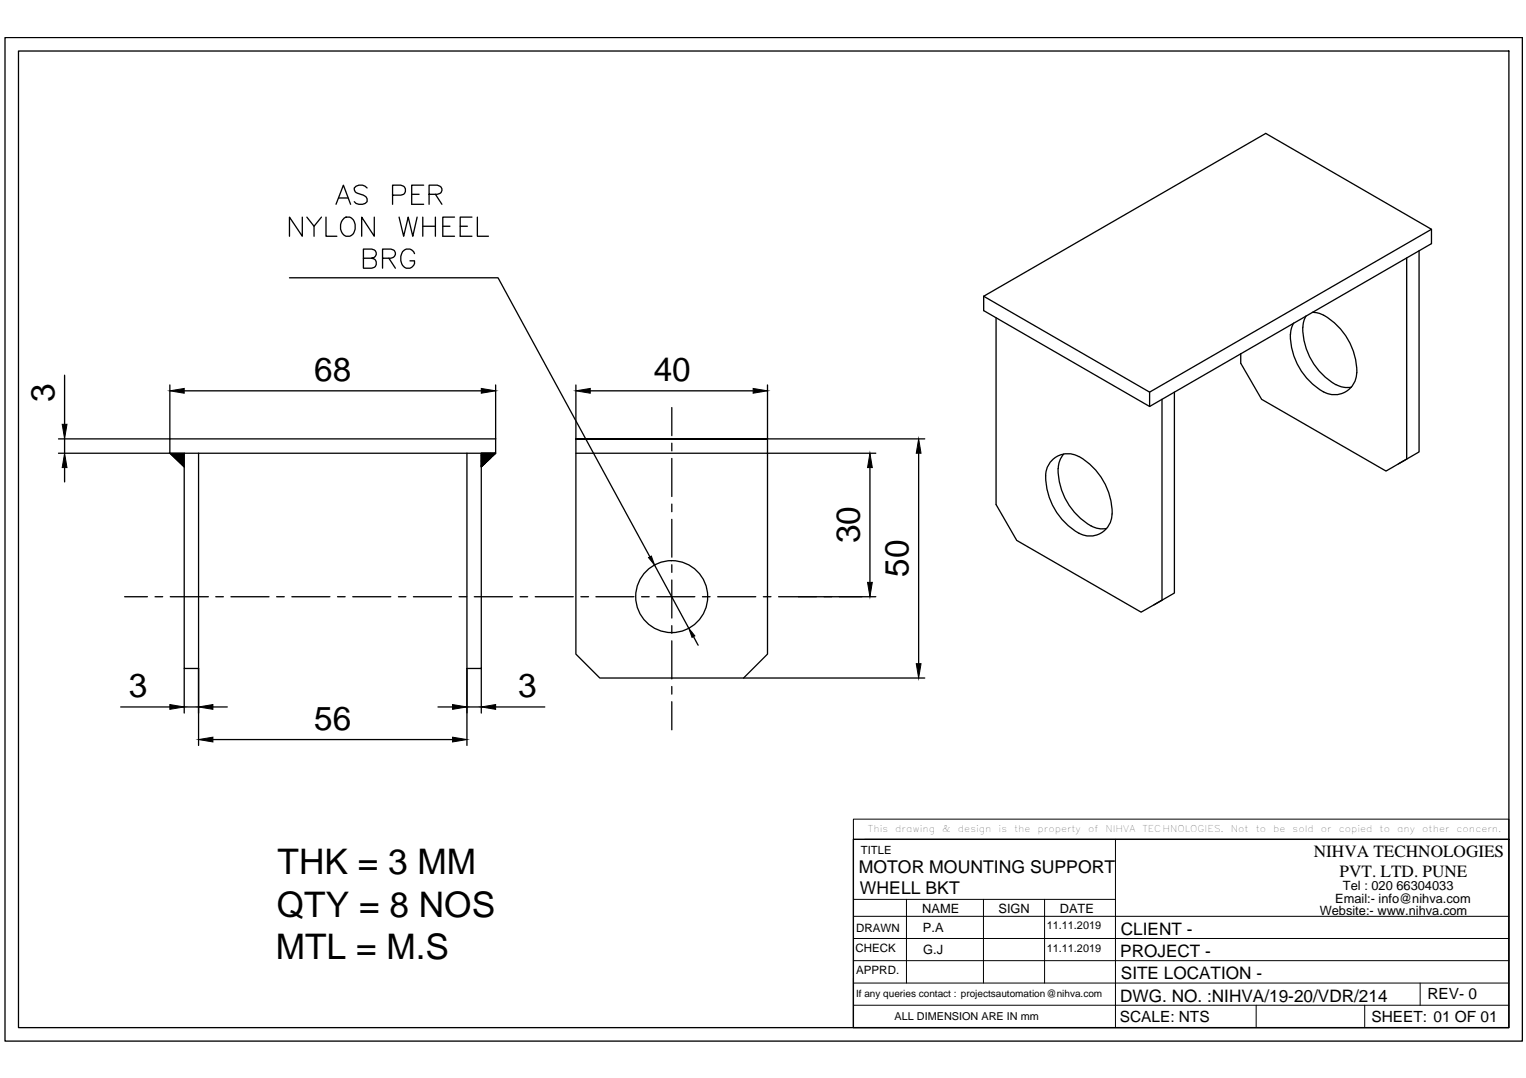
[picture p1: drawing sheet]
<svg xmlns="http://www.w3.org/2000/svg" width="297mm" height="210mm" viewBox="0 0 297 210" stroke-linecap="round" stroke-linejoin="round" font-family="sans-serif">
<!-- layer: 0 -->
<g fill="#000" stroke="#000" stroke-width=".19">
<path d="M33.1 76.1l2.8-.5v1zM93.7 75.6l2.8 .5-2.8 .5zM112.1 76.1l2.8-.5v1zM146.6 75.6l2.8 .5-2.8 .5zM12.6 88.3l.4 2.7h-.9zM12.1 82.6h.9l-.4 2.9zM33.1 88.3h2.8v2.6zM169.3 88.3l.5 2.7h-.9zM178.8 85.5l.5 2.8h-.9zM126.2 108.6l.6-.3 .6 1.8zM168.9 113.4h.9l-.5 2.8zM33.1 137.2l2.8 .5-2.8 .4z"/>
<path d="M38.7 137.7l2.7-.5v.9zM88.1 137.2l2.8 .5-2.8 .4zM93.7 137.7l2.8-.5v.9zM134.1 122.3l1.2 1.5-.6 .3zM178.4 129.2h.9l-.5 2.8zM38.7 144l2.7-.5v1zM88.1 143.5l2.8 .5-2.8 .5z"/>
</g>
<g fill="none" stroke="#000" stroke-width=".25">
<path d="M1 7.3h295.3v195.4h-295.3zM3.6 9.9h290.1v190.2h-290.1zM65.4 39.8l1.4-3.7 1.4 3.7M66 38.6h1.7M71.5 36.6a1.62 1.62 0 0 0-2.5 0 .9 .9 0 0 0 .7 1.1 1.97 1.97 0 0 1 1.8 1v.6a1.7 1.7 0 0 1-2.5 0M76.4 38h1.6l.6-.2a1 1 0 0 0 .3-1 1 1 0 0 0-.9-.7h-1.6v3.7M80.1 37.8h1.5M82.5 36.1h-2.4v3.7h2.4M83.5 37.8h1.6l.5-.1a.82 .82 0 0 0 0-1.4l-.5-.2h-1.6v3.7M84.8 37.8l1.2 2M56.3 54.1h40.6l29.6 54.3M58.8 42.3v3.7l-2.5-3.7v3.7"/>
<path d="M59.7 42.3l1.4 1.8v1.9M62.6 42.3l-1.5 1.8M63.5 42.3v3.7h2.1M67 42.4a1.42 1.42 0 0 1 2.1 1.3 2.04 2.04 0 0 1-1 2.3 1.71 1.71 0 0 1-1.8-2.3l.2-.5zM70.7 50.3h1.6a.91 .91 0 0 0 .8-1.5l-.8-.3h-1.6v3.7h1.6a.98 .98 0 0 0 1-.9 .98 .98 0 0 0-1-1M72.9 42.3v3.7l-2.5-3.7v3.7M74.5 50.3h1.6a.91 .91 0 0 0 .7-1.5l-.7-.3h-1.6v3.7M75.7 50.3l1.3 1.9M77.7 42.3l.9 3.7 .9-3.7 .8 3.7 .9-3.7M80.7 49.4a1.37 1.37 0 0 0-1.6-.9 1.37 1.37 0 0 0-1.1 1.4 1.72 1.72 0 0 0 1.8 2.3 1.27 1.27 0 0 0 .9-1.4h-.9M82.3 42.3v3.7M82.3 44.1h2.5"/>
<path d="M84.8 42.3v3.7M86.2 44.1h1.4M88.5 42.3h-2.3v3.7h2.3M89.6 44.1h1.4M91.9 42.3h-2.3v3.7h2.3M92.9 42.3v3.7h2.2M191.5 57.7l54.9-31.7 32.2 18.6-54.8 31.8zM273.8 50.2v39.2l-4 2.3-24.2-13.9-4.1-7.1v-1.8M276.2 48.8v39.2l-4 2.3M278.6 44.6v2.8l-54.8 31.7-32.3-18.6v-2.8M12.6 73.1v9.5M33.1 75v13.3l2.8 2.6"/>
<path d="M35.9 76.1h57.8M96.5 75v13.3M112.1 75v52.4l4.7 4.6h27.9l4.7-4.6v-41.9h-37.3h37.3M114.9 76.1h31.7M130.8 79.4v5.4M149.4 75v10.5M193.9 61.9v36.3l4 7 24.2 14 4.1-2.3v-39.1M223.8 76.4v2.7M228.6 76.4v39.1l-4 2.3M251.8 62.9l-.4 .8-.2 1.4M253.6 63.7a12.9 12.9 0 0 0 6.4 11.2M254.2 61.5l-.4 .8-.2 1.4"/>
<path d="M255.4 60.8l1 .1 1.3 .5M257.6 61.4a12.4 12.4 0 0 1 6.3 12.4 4.4 4.4 0 0 1-7.2 1.9 12.9 12.9 0 0 1-5.5-10.6M260.1 74.9l1.4 .5h1.6M11.4 88.3h85.1M11.4 85.5h85.1M12.6 85.5v2.8M12.6 91v2.8M35.9 88.3v41.9h2.8M38.7 88.3v56.8M90.9 88.3v56.8M93.7 88.4h.2M93.7 88.5h.2"/>
<path d="M93.7 88.6h.2M93.7 88.7h.2M93.7 88.8h.2M93.7 88.9h.2M93.7 89h.2M93.7 89.1h.2M93.7 89.2h.2M93.7 89.3h.2M93.7 89.4h.2M93.7 89.5h.2M93.7 89.6h.2M93.7 89.7h.2"/>
<path d="M93.7 89.8h.2M93.7 89.9h.2M93.7 90h.2M93.7 90.1h.2M93.7 90.2h.2M93.7 90.3h.2M93.7 90.4h.2M93.7 90.5h.2M93.7 90.6h.2M93.7 90.7h.2M93.7 90.8h.1M93.7 90.9h.1"/>
<path d="M93.7 90.3v.5M93.7 89.2v.5M93.7 88.3v.4M93.7 88.7v.5M93.7 89.8v.4M93.8 90.3v.5M93.8 89.2v.5M93.8 88.3v.4M93.8 88.7v.5M93.8 89.8v.4M93.9 88.3h-.2v41.9h-2.8M93.9 90.3v.4"/>
<path d="M93.9 88.3v.4h.5M93.9 88.4h.5M93.9 88.5h.5M93.9 88.6h.5M93.9 88.8h.5M93.9 88.9h.5M93.9 89h.5M93.9 89.1h.5M93.9 88.7v.5h.5M93.9 89.4h.5M93.9 89.5h.5M93.9 89.6h.5"/>
<path d="M93.9 89.7h.5M93.9 89.8h.5M93.9 89.9h.5M93.9 90h.5M93.9 90.1h.5M93.9 89.8v.4h.5M93.9 90.3h.4M93.9 90.4h.3M93.9 90.5h.2M93.9 90.6h.1M93.9 90.7h.1M94 90.3v.3"/>
<path d="M94 89.2v.5M94 88.3v.4M94 88.7v.5M94 89.8v.4M94.1 90.3v.2M94.1 89.2v.5M94.1 88.3v.4M94.1 88.7v.5M94.1 89.8v.4M94.2 90.3v.1M94.2 89.2v.5M94.2 88.3v.4"/>
<path d="M94.2 88.7v.5M94.2 89.8v.4M94.3 89.2v.5M94.3 88.3v.4M94.3 88.7v.5M94.3 89.8v.5M94.4 89.3l-.5-.1v.5h.5M94.4 88.3h.5a.27 .27 0 0 1-.1 .4 .27 .27 0 0 1-.4-.2zM94.4 88.4h.5M94.4 88.5h.5M94.4 88.6h.5M94.4 88.8h.5"/>
<path d="M94.4 88.9h.5M94.4 89h.5M94.4 89.1h.5M94.4 88.7v.5h.5v-.5M94.4 89.3l.5 .1a.27 .27 0 0 1-.1 .3 .27 .27 0 0 1-.4-.1zM94.4 89.4h.5M94.4 89.5h.5M94.4 89.6h.5M94.4 89.7h.5M94.4 89.8v.4M94.4 89.2v.5M94.4 88.3v.4"/>
<path d="M94.4 89.8v.4h-.5M94.4 88.7v.5M94.5 89.8v.3h-.1M94.5 89.2v.5M94.5 88.3v.4M94.5 88.7v.5M94.6 89.8v.2h-.2M94.6 89.2v.5M94.6 88.3v.4M94.6 88.7v.5M94.7 89.8v.1h-.3M94.7 89.2v.5"/>
<path d="M94.7 88.3v.4M94.7 88.7v.5M94.8 89.8h-.4M94.8 89.2v.5M94.8 88.3v.4M94.8 88.7v.5M95 89.7h.1M95 88.3v.4h.4M95 88.4h.4M95 88.5h.4M95 88.6h.4M95 88.8h.4"/>
<path d="M95 88.9h.4M95 89h.4M95 89.1h.4M95 88.7v.5h.4M95 89.4h.3M95 89.4h.2M95 89.5h.1M95 89.6h.1M95 89.2v.4M95 88.3v.4M95 88.7v.5M95.1 89.5h.1"/>
<path d="M95.1 89.2v.3M95.1 88.3v.4M95.1 88.7v.5M95.2 89.4h.1M95.2 89.2v.2M95.2 88.3v.4M95.2 88.7v.5M95.3 89.4h.1M95.3 89.2v.2M95.3 88.3v.4M95.3 88.7v.5M95.3 89.3l-.3-.1v.5"/>
<path d="M95.4 89.3h.1M95.4 89.2v.1M95.4 88.3v.4M95.4 88.7v.5M95.5 88.4h.5M95.5 88.5h.5M95.5 88.6h.5M95.5 88.8h.4M95.5 88.8h.3M95.5 88.9h.2M95.5 89h.1M95.5 89.2h.1"/>
<path d="M95.5 88.7v.5M95.5 88.7v.4M95.5 89.1h.1M95.5 88.3v.4M95.6 89.1h.1M95.6 88.3v.4M95.6 88.7v.3M95.7 89h.1M95.7 88.3v.4M95.7 88.7v.2M95.8 88.9h.1M95.8 88.3v.4"/>
<path d="M95.8 88.7v.1M95.9 88.3v.4M95.9 88.7v.1M96 88.3h-.2a.24 .24 0 0 0-.3 0 .24 .24 0 0 0 0 .3 .24 .24 0 0 0 .3 .1h.2M96 88.3v.4M96 88.4h.3M96 88.5h.2M96 88.5h.1M96 88.6h.1M96.1 88.3v.3M96.2 88.3v.2M96.3 88.3v.1z"/>
<path d="M96.4 88.3v.1M96.4 88.3h.1M96.5 88.3l-2.8 2.6M112.1 88.3h58.4M130.8 86.3v1.5M130.8 89.3v7.4M130.8 98.2v1.4M149.4 85.5h30.6M169.3 91v22.4M178.8 88.3v40.9M206 91.2a12.9 12.9 0 0 0 6.4 11.2M207.1 88.4l-.8 1.3-.3 1.5"/>
<path d="M210 88.9a4.4 4.4 0 0 0-4.8 .3 4.4 4.4 0 0 0-1.6 4.6 12.9 12.9 0 0 0 6.4 10M210 88.9a12.9 12.9 0 0 1 6.5 11.2M24.3 116.2h4.4M30.2 116.2h1.5M33.1 116.2h7.5M42 116.2h1.5M45 116.2h7.4M53.8 116.2h1.5M56.8 116.2h7.4M65.7 116.2h1.5M68.7 116.2h7.4M77.6 116.2h1.4"/>
<path d="M80.5 116.2h7.4M89.4 116.2h1.4M92.3 116.2h7.4M101.2 116.2h1.5M104.2 116.2h7.4M113.1 116.2h1.5M116 116.2h7.4M124.9 116.2h1.5M127.4 110.1l6.7 12.2M127.8 116.2h7.5M130.8 101.1v7.4M130.8 110v1.4"/>
<path d="M130.8 112.9v7.4M136.7 116.2h1.5M139.7 116.2h7.4M148.6 116.2h1.5M151.6 116.2h18.9M212.4 102.4l1.5 .5h1.5M216.5 100.1a4.3 4.3 0 0 1-6.5 3.7M23.5 137.7h9.6M35.9 130.2v8.6M35.9 137.7h2.8M41.4 137.7h2.8M85.3 137.7h2.8"/>
<path d="M90.9 137.7h2.8M93.7 130.2v8.6M96.5 137.7h9.5M130.8 121.8v1.5M130.8 124.8v7.4M130.8 133.7v1.5M130.8 136.6v5.5M135 124l.9 1.6M144.7 132h35.3M41.4 144h46.7M166.1 163.4h127.6v36.7h-127.6z"/>
<circle cx="130.7" cy="116.2" r="7"/>
</g>
<g fill="none" stroke="#000" stroke-width=".19">
<path d="M166.1 159.5h127.6v3.9h-127.6zM166.1 178.4h127.6M166.1 163.4v36.7M166.1 175.1h51M168.3 163.4h125.4M176.4 175.1v16.3M191.4 175.1v16.3M203.3 175.1v16.3M217.1 163.4v36.7M166.1 191.4h127.6M166.1 187.1h127.6M166.1 182.7h127.6"/>
<path d="M166.1 195.7h127.6M244.5 195.7v4.4M265.6 195.7v4.4M276.4 191.4v4.3"/>
</g>
<g font-size="6.9">
<text x="54" y="170.3">THK = 3 MM</text>
<text x="53.9" y="178.5">QTY = 8 NOS</text>
<text x="53.7" y="186.8">MTL = M.S</text>
</g>
<g font-size="6.5">
<text x="61.2" y="74.2">68</text>
<text x="127.3" y="74.2">40</text>
<text x="10.6" y="78.3" transform="rotate(-90 10.6 78.3)">3</text>
<text x="167.4" y="105.8" transform="rotate(-90 167.4 105.8)">30</text>
<text x="176.9" y="112.3" transform="rotate(-90 176.9 112.3)">50</text>
<text x="25.1" y="135.7">3</text>
<text x="100.8" y="135.7">3</text>
<text x="61.2" y="142.1">56</text>
</g>
<g font-size="3.4">
<text x="167.2" y="170">MOTOR MOUNTING SUPPORT</text>
<text x="167.4" y="174.1">WHELL BKT</text>
</g>
<g font-size="3.3">
<text x="255.7" y="166.9">NIHVA TECHNOLOGIES</text>
<text x="260.8" y="170.7">PVT. LTD. PUNE</text>
<text x="218.2" y="182">CLIENT -</text>
<text x="218.1" y="186.3">PROJECT -</text>
<text x="218.2" y="190.7">SITE LOCATION -</text>
<text x="218.1" y="195">DWG. NO. :NIHVA/19-20/VDR/214</text>
</g>
<g font-size="3">
<text x="277.8" y="194.6">REV- 0</text>
<text x="218" y="199">SCALE: NTS</text>
<text x="267" y="199">SHEET: 01 OF 01</text>
</g>
<g font-size="2.5">
<text x="261.4" y="173.3">Tel : 020 66304033</text>
<text x="179.5" y="177.8">NAME</text>
<text x="194.4" y="177.8">SIGN</text>
<text x="206.3" y="177.7">DATE</text>
<text x="256.9" y="178.1">Website:- www.nihva.com</text>
<text x="259.9" y="175.8">Email:- info@nihva.com</text>
<text x="179.7" y="181.5">P.A</text>
<text x="179.7" y="185.8">G.J</text>
</g>
<g font-size="2.2">
<text x="167.6" y="166.2">TITLE</text>
<text x="166.5" y="185.3">CHECK</text>
<text x="166.7" y="181.5">DRAWN</text>
<text x="166.7" y="189.6">APPRD.</text>
</g>
<g font-size="2.1">
<text x="203.8" y="180.9">11.11.2019</text>
<text x="203.8" y="185.4">11.11.2019</text>
<text x="174.1" y="198.7">ALL DIMENSION ARE IN mm</text>
</g>
<text font-size="1.9" x="166.6" y="194.2">If any queries contact : projectsautomation@nihva.com</text>
<g font-size="1.8">
<text x="169" y="161.9">This</text>
<text x="174.3" y="161.9">drawing</text>
<text x="183.4" y="161.9">&amp;</text>
<text x="186.5" y="161.9">design</text>
<text x="194.4" y="161.9">is</text>
<text x="197.4" y="161.9">the</text>
<text x="202" y="161.9">property</text>
<text x="211.8" y="161.9">of</text>
<text x="215.2" y="161.9">NIHVA</text>
<text x="222.4" y="161.9">TECHNOLOGIES.</text>
<text x="239.6" y="161.9">Not</text>
<text x="244.4" y="161.9">to</text>
<text x="247.8" y="161.9">be</text>
<text x="251.6" y="161.9">sold</text>
<text x="257.1" y="161.9">or</text>
<text x="260.6" y="161.9">copied</text>
<text x="268.6" y="161.9">to</text>
<text x="272" y="161.9">any</text>
<text x="276.8" y="161.9">other</text>
<text x="283.5" y="161.9">concern.</text>
</g>
</svg>
